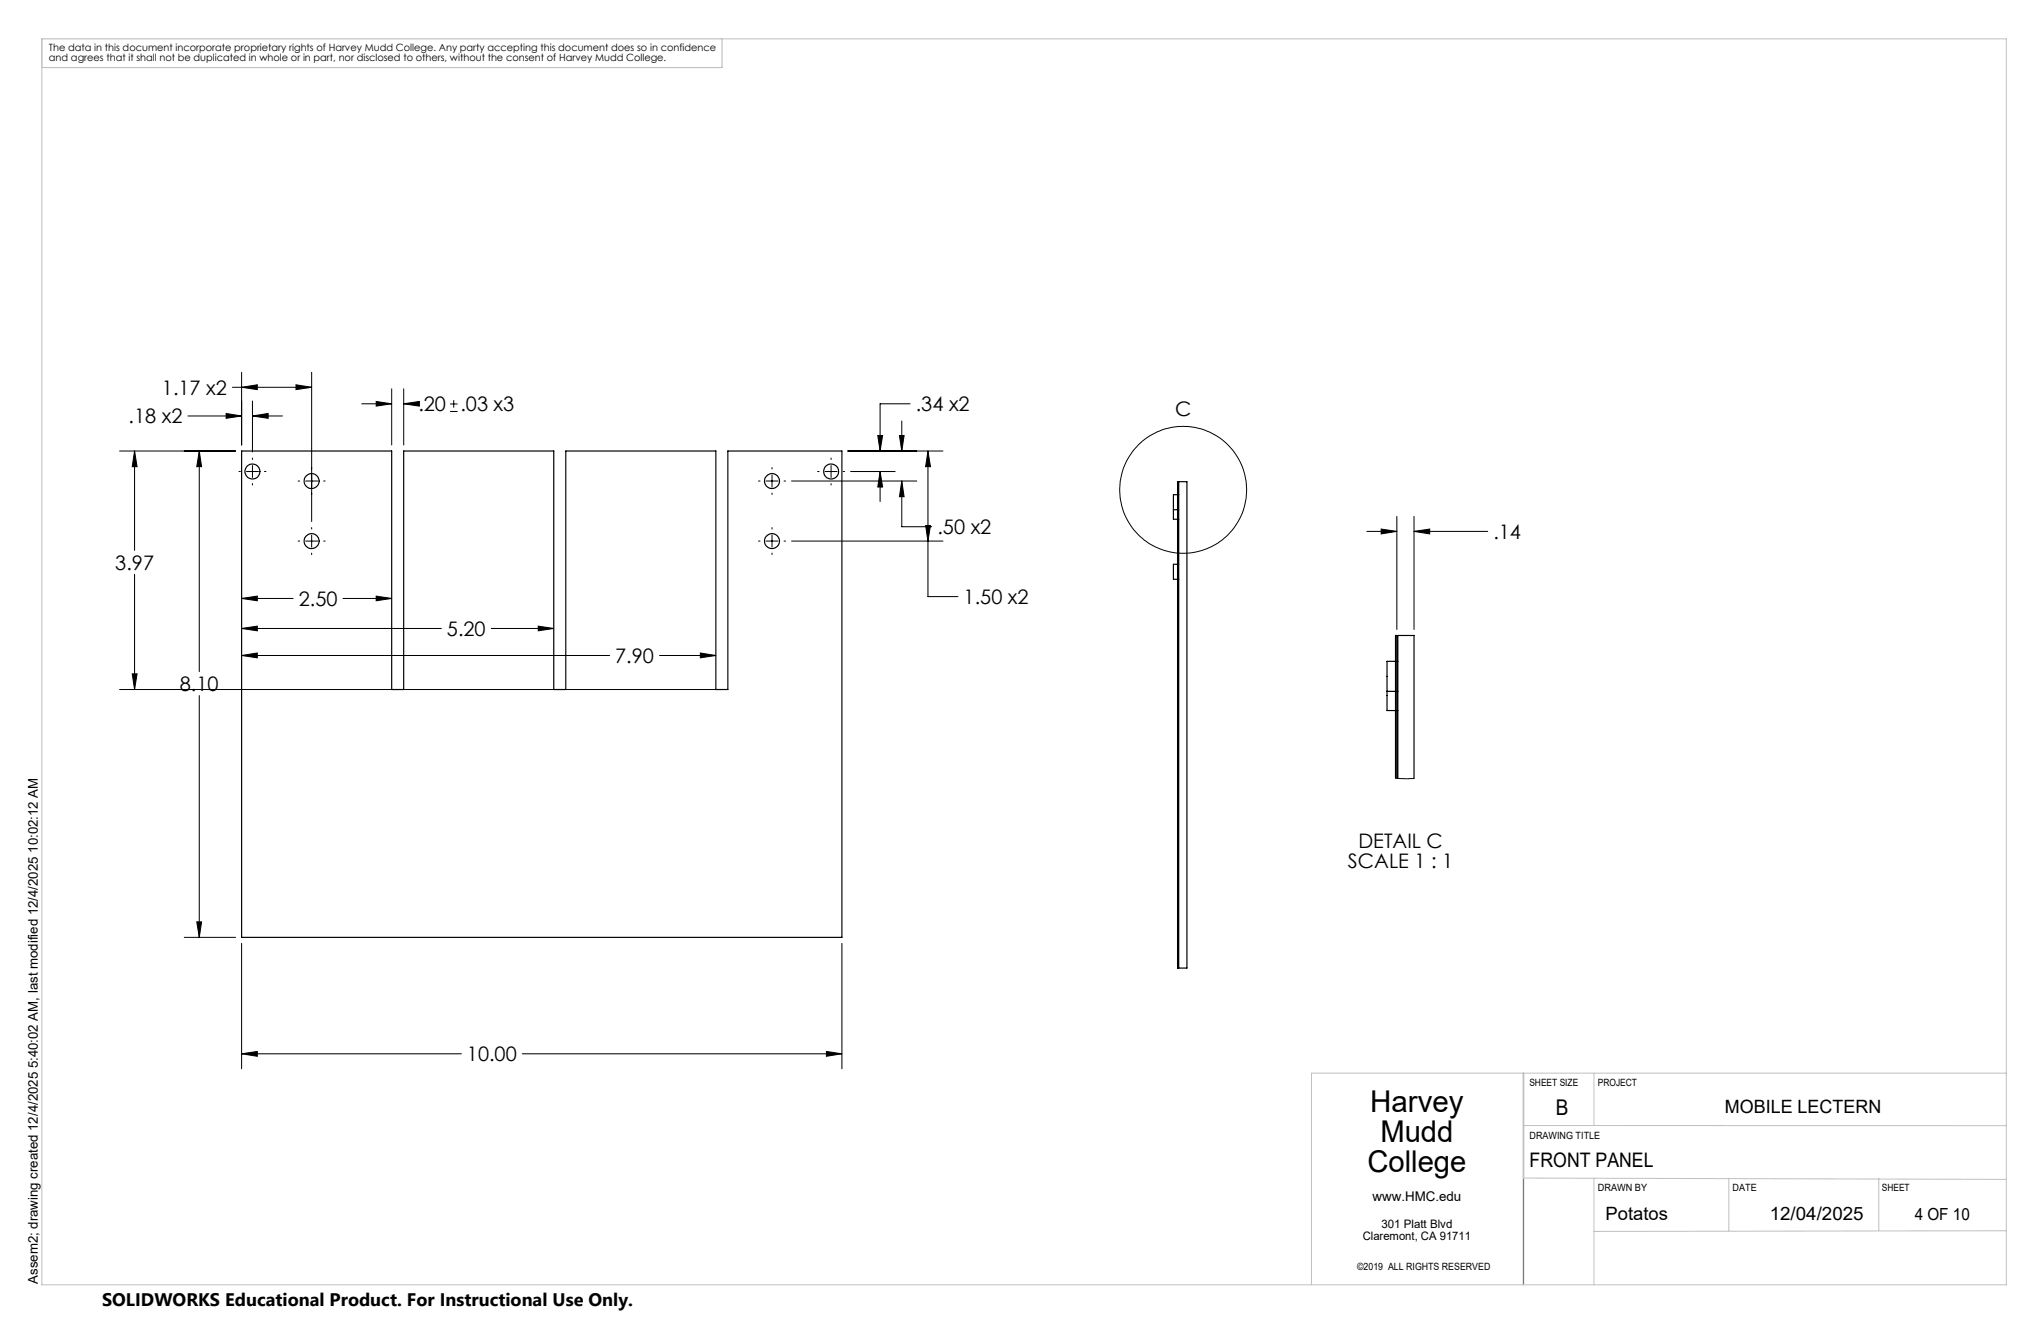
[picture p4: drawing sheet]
<svg xmlns="http://www.w3.org/2000/svg" width="432mm" height="279mm" viewBox="0 0 432 279" stroke-linecap="round" stroke-linejoin="round" font-family="sans-serif">
<g fill="none" stroke="#000" stroke-width=".25">
<path d="M51.1 95.4h31.8v50.4h2.5v-50.4h31.8v50.4h2.5v-50.4h31.7v50.4h2.6v-50.4h24.1v102.9h-127zM248.2 107.8v2h.9M248.2 107.8h.9M249.1 104.6h-.9v3.2M249.1 119.3h-.9v3.2h.9M249.1 101.9h.2v102.9h-.2zM249.3 104.6h.1M249.3 107.8h.1M249.3 109.8h.1M249.3 119.3h.1M249.4 101.9h1.7v102.9h-1.7zM249.3 122.5h.1"/>
<path d="M295.2 139.9h-1.8v6.3M295.5 139.9h.2M293.4 146.2v4.1h1.8M293.4 146.2h1.8M295.5 146.2h.2M295.5 150.3h.2M295.2 164.6v-30.2h.3v30.2M295.7 164.6v-30.2h3.5v30.2"/>
<circle cx="53.4" cy="99.7" r="1.6"/>
<circle cx="175.8" cy="99.7" r="1.6"/>
<circle cx="65.9" cy="114.4" r="1.59"/>
<circle cx="65.9" cy="101.7" r="1.59"/>
<circle cx="163.3" cy="101.8" r="1.59"/>
<circle cx="163.3" cy="114.5" r="1.59"/>
</g>
<g fill="none" stroke="#000" stroke-width=".21">
<path d="M51.1 78.7v15.4M65.9 78.7v31.6M25.3 95.4h24.5M28.5 95.4l.5 3.3h-1zM28.5 95.4v21M39.8 88h11.3M42.2 95.4l.5 3.3h-1.1zM42.2 95.4v46.7M47.8 87.5l3.3 .5-3.3 .5zM49.2 81.9h16.7M50.6 99.7h.3M51.1 81.9l3.3-.5v1z"/>
<path d="M52.1 99.7h2.6M53.4 88l3.3-.5v1zM53.4 84.8v10.8M53.4 96.9v.3M53.4 98.5v2.5M53.4 88h6.4M56 99.7h.3M62.6 81.4l3.3 .5-3.3 .5zM76.5 85.4h6.4M79.6 84.9l3.3 .5-3.3 .5zM82.9 82.2v11.9M85.4 85.4l3.3-.5v1z"/>
<path d="M85.4 85.4h1.9M85.4 82.2v11.9M95.2 87h1.6M95.2 85.4h1.6M96 84.6v1.6M163.3 98.9v.3M173 99.7h.3M174.6 99.7h2.5M175.8 96.9v.3M175.8 98.5v2.5M178.4 99.7h.3M179.4 95.4h20.1"/>
<path d="M180 99.7h9.4M185.7 92.1h1l-.5 3.3zM186.2 99.7l.5 3.3h-1zM186.2 99.7v6.4M190.3 92.1h1l-.5 3.3zM190.8 89v6.4M192.5 85.4h-6.3v10M196.3 95.4l.5 3.3h-1zM196.3 95.4v30.8h6.4M53.4 102.3v.3M63.1 101.7h.3M63.1 114.4h.3"/>
<path d="M64.7 101.7h2.5M64.7 114.4h2.5M65.9 111.6v.3M65.9 113.2v2.5M65.9 117v.3M68.5 101.7h.3M68.5 114.4h.3M160.5 101.7h.3M160.5 114.4h.3M162.1 101.7h2.5M162.1 114.4h2.5M163.3 100.5v2.5"/>
<path d="M163.3 104.3v.3M163.3 111.6v.3M163.3 113.2v2.5M163.3 117v.3M165.9 101.7h.3M165.9 114.4h.3M167.5 101.7h26.5M167.5 114.4h32M175.8 102.3v.3M190.8 101.7l.5 3.4h-1zM190.8 101.7v9.7h6.3M195.8 111.2h1l-.5 3.2z"/>
<path d="M289.2 112.4h6.3M292.2 111.9l3.3 .5-3.3 .5zM295.5 109.2v23.9M299.2 112.4l3.3-.5v1zM299.2 109.2v23.9M299.2 112.4h15.5M28.5 121.5v24.3M51.1 126.6l3.3-.5v1zM51.1 132.9l3.3-.5v1zM51.1 138.6l3.3-.5v1zM51.1 126.6h10.9M51.1 132.9h42.3"/>
<path d="M51.1 138.6h77.9M72.6 126.6h10.3M79.6 126.1l3.3 .5-3.3 .5zM103.9 132.9h13.3M113.9 132.4l3.3 .5-3.3 .5zM139.5 138.6h11.9M148.2 138.1l3.2 .5-3.2 .5zM25.3 145.8h127.4M28 142.5h1l-.5 3.3zM42.2 147.1v51.2M295.2 164.6h.3M295.7 164.6h3.5"/>
<path d="M39 198.3h10.8M41.6 195h1.1l-.5 3.3zM51.1 199.5v26.6M178.1 199.5v26.6M51.1 222.9l3.3-.5v1zM51.1 222.9h46.5M110.5 222.9h67.6M174.8 222.4l3.3 .5-3.3 .5zM322.3 227v44.7"/>
<circle cx="250.3" cy="103.6" r="13.4"/>
</g>
<path d="M8.9 8.2v263.5h415.6v-263.5h-271.7M322.2 227v44.7M322.3 227v22.2l102.2 .2M322.3 238.1h102.2M337.2 227v11.1M424.5 227h-147v44.7M337.2 249.2v22.5M365.8 249.2v11.1M397.5 249.2v11.1M424.5 260.3l-87.3 .2" fill="none" stroke="#c0c0c0" stroke-width=".21"/>
<path d="M8.9 8.2h143.9v6.1h-143.9z" fill="none" stroke="#c0c0c0" stroke-width=".25"/>
<path d="M51.1 222.9l3.3-.5v1zM174.8 222.4l3.3 .5-3.3 .5zM42.2 95.4l.5 3.3h-1.1zM41.6 195h1.1l-.5 3.3zM51.1 126.6l3.3-.5v1zM79.6 126.1l3.3 .5-3.3 .5zM51.1 132.9l3.3-.5v1zM113.9 132.4l3.3 .5-3.3 .5zM51.1 138.6l3.3-.5v1zM148.2 138.1l3.2 .5-3.2 .5zM79.6 84.9l3.3 .5-3.3 .5zM85.4 85.4l3.3-.5v1zM28.5 95.4l.5 3.3h-1zM28 142.5h1l-.5 3.3zM53.4 88l3.3-.5v1zM47.8 87.5l3.3 .5-3.3 .5zM51.1 81.9l3.3-.5v1zM62.6 81.4l3.3 .5-3.3 .5zM186.2 99.7l.5 3.3h-1zM185.7 92.1h1l-.5 3.3zM190.8 101.7l.5 3.4h-1zM190.3 92.1h1l-.5 3.3zM195.8 111.2h1l-.5 3.2zM196.3 95.4l.5 3.3h-1zM292.2 111.9l3.3 .5-3.3 .5zM299.2 112.4l3.3-.5v1z" fill="#000"/>
<g font-size="6.3">
<text x="289.9" y="235.2">Harvey</text>
<text x="292" y="241.5">Mudd</text>
<text x="289.3" y="247.9">College</text>
</g>
<text font-size="4.6" x="329.1" y="235.9">B</text>
<g font-size="4.2">
<text x="34.3" y="83.5">1.17 x2</text>
<text x="27.2" y="89.6">.18 x2</text>
<text x="88.5" y="87">.20</text>
<text x="97.4" y="87">.03 x3</text>
<text x="193.7" y="87">.34 x2</text>
<text x="248.6" y="88">C</text>
<text x="198.3" y="113">.50 x2</text>
<text x="315.9" y="114">.14</text>
<text x="24.4" y="120.5">3.97</text>
<text x="63.2" y="128.2">2.50</text>
<text x="203.9" y="127.8">1.50 x2</text>
<text x="94.6" y="134.5">5.20</text>
<text x="130.2" y="140.2">7.90</text>
<text x="38.1" y="146.2">8.10</text>
<text x="287.4" y="179.4">DETAIL C</text>
<text x="285.2" y="183.5">SCALE 1 : 1</text>
<text x="98.8" y="224.5">10.00</text>
<text x="323.6" y="246.9">FRONT PANEL</text>
</g>
<g font-size="3.9">
<text x="364.9" y="235.4">MOBILE LECTERN</text>
<text x="339.7" y="258.1">Potatos</text>
<text x="374.4" y="258.1">12/04/2025</text>
</g>
<text font-size="3.8" x="21.6" y="276.3">SOLIDWORKS Educational Product. For Instructional Use Only.</text>
<text font-size="3.5" x="405.1" y="258">4 OF 10</text>
<g font-size="2.8">
<text x="290.4" y="253.9">www.HMC.edu</text>
<text x="8" y="271.5" transform="rotate(-90 8 271.5)">Assem2; drawing created 12/4/2025 5:40:02 AM, last modified 12/4/2025 10:02:12 AM</text>
</g>
<g font-size="2.5">
<text x="288.3" y="262.2">Claremont, CA 91711</text>
<text x="292.3" y="259.7">301 Platt Blvd</text>
</g>
<g font-size="2.1">
<text x="10.4" y="10.8">The data in this document incorporate proprietary rights of Harvey Mudd College. Any party accepting this document does so in confidence</text>
<text x="10.4" y="12.9">and agrees that it shall not be duplicated in whole or in part, nor disclosed to others, without the consent of Harvey Mudd College.</text>
<text x="323.6" y="229.7">SHEET SIZE</text>
<text x="338" y="229.7">PROJECT</text>
<text x="323.6" y="240.8">DRAWING TITLE</text>
<text x="338" y="252">DRAWN BY</text>
<text x="366.6" y="251.9">DATE</text>
<text x="398.1" y="251.9">SHEET</text>
<text x="287.1" y="268.6">©2019 ALL RIGHTS RESERVED</text>
</g>
</svg>
